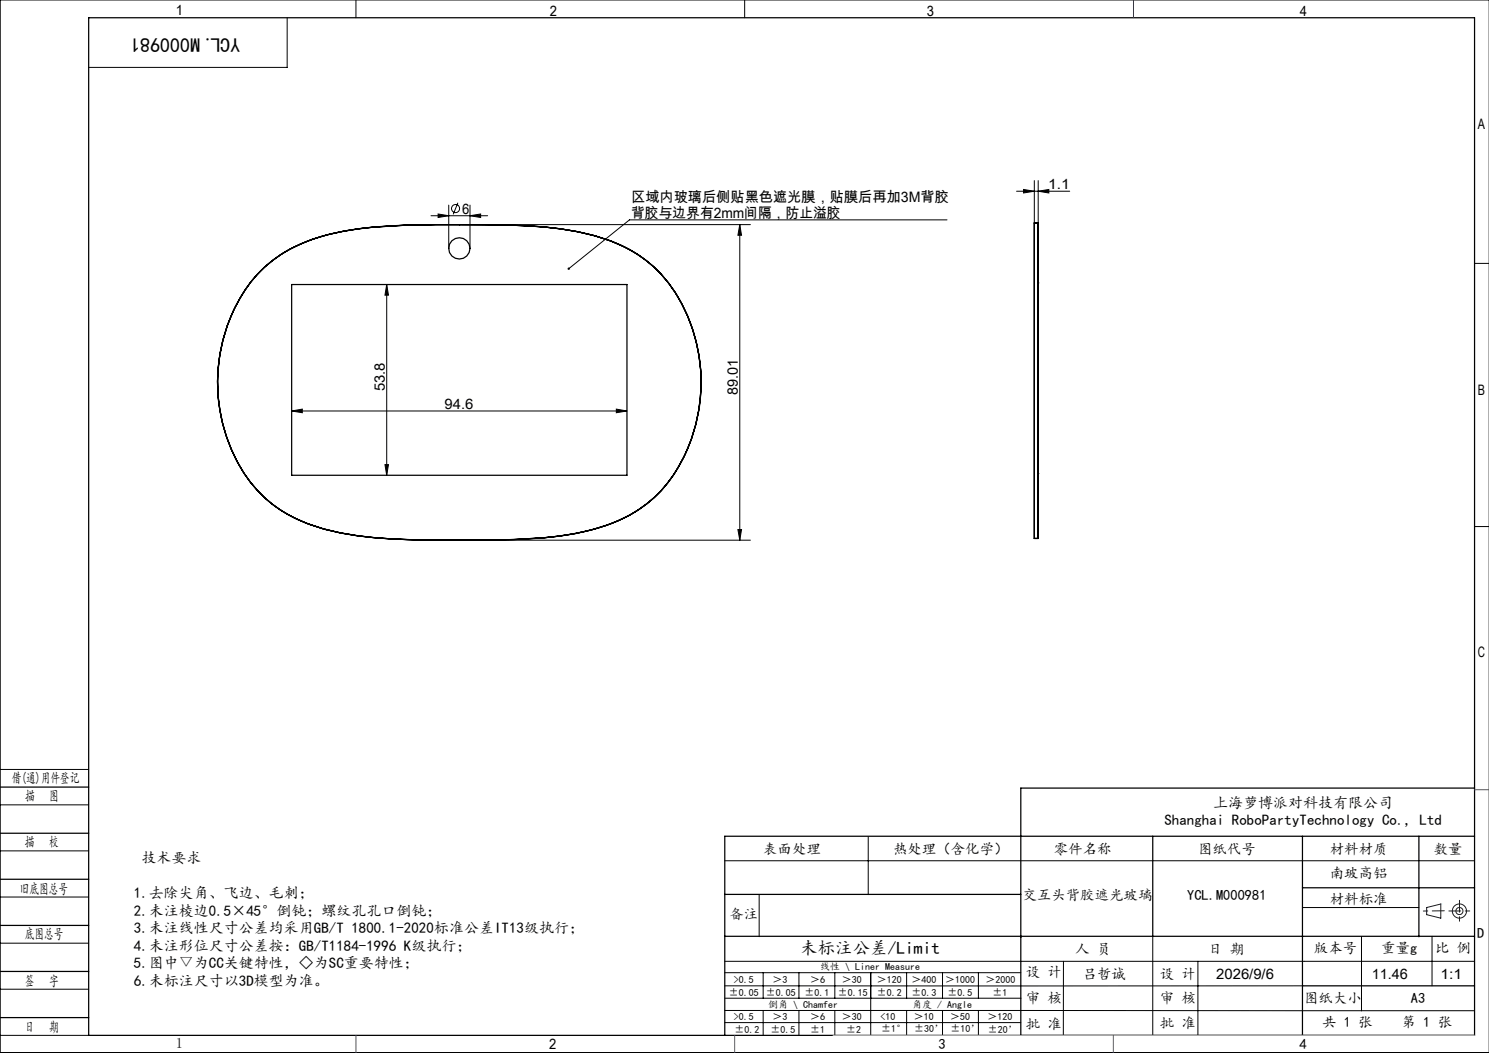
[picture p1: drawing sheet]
<svg xmlns="http://www.w3.org/2000/svg" width="420mm" height="297mm" viewBox="0 0 420 297" stroke-linecap="round" stroke-linejoin="round" font-family="sans-serif">
<g fill="none" stroke="#000" stroke-width=".28">
<path d="M100.4 0v5M210 0v5M420 0h-419.9v297h419.9M81 5v14h-56M126.6 57.9v12.2M129.2 57.2l-1.4 3.3M132.6 57.9v12.2M286.7 53.9h15M288.7 53.4l3 .5-3 .5zM291.7 50.9v12M292.8 53.9l3-.5v1zM292.8 50.9v12"/>
<path d="M121.6 60.9h15.9M123.6 60.4l3 .5-3 .4zM129.6 63.4h82.1M132.6 60.9l3-.5v.9zM208.7 63.4v89M208.7 63.4l.5 3h-1.1zM267.1 62h-89.5l-17.2 13.8M415.9 74.3h4.1M109.1 80.3l.5 3h-1zM109.1 80.3v53.8M82.3 115.9l3-.5v1zM82.3 115.9h94.5"/>
<path d="M173.8 115.4l3 .5-3 .5zM108.6 131.1h1l-.5 3zM129.6 152.4h82.1M208.1 149.4h1.1l-.5 3zM415.9 148.5h4.1M0 217h25M0 227h25M0 240h25M244.9 236v16.3M0 253h25M204.4 242.8h211.5M214.1 252.4v11.8"/>
<path d="M367.4 256h32.8M0 266h25M0 279h25M204.4 271.1h211.5M204.4 278.1h163M204.4 274.4h83.5M215.3 274.4v7.1M225.4 274.4v7.1M235.5 274.4v7.1M245.6 274.4v17.6M255.7 274.4v7.1M265.9 274.4v7.1"/>
<path d="M276 274.4v7.1M300 271.1l-.1 21M325.2 264.1v27.9M337.9 271.1v20.9M384 264.2v20.9M403.9 264.1v14M0 292h25M204.4 285l211.5 .1M204.4 288.4h83.5M204.5 281.5h83.5M215.3 285v7M225.4 285v7"/>
<path d="M235.5 285v7M255.7 285v7M265.9 285v7M276 285v7M287.9 292h128"/>
<circle cx="128.5" cy="58.8" r="1.15"/>
</g>
<g fill="none" stroke="#191924" stroke-width=".28">
<path d="M402.4 256l4-1v4l-4-1z"/>
<circle cx="411.7" cy="257" r="1"/>
<circle cx="411.7" cy="257" r="2"/>
</g>
<g fill="none" stroke="#000" stroke-width=".35">
<path d="M25 5h390.9v287h-390.9zM129.6 63.4a189.7 189.7 0 0 0-32.9 1.9 43.8 43.8 0 0 0-22.1 10.1 44.7 44.7 0 0 0-13.3 32.2 45.4 45.4 0 0 0 13.2 32.7 41.4 41.4 0 0 0 21.2 9.9 124 124 0 0 0 23.9 2.1l10 .1M129.6 63.4a170.7 170.7 0 0 1 33.6 2 42.8 42.8 0 0 1 21.3 9.9 45.9 45.9 0 0 1 12.5 40.8 42 42 0 0 1-14.6 26 44.8 44.8 0 0 1-19.9 8.4 190.1 190.1 0 0 1-32.9 1.9M129.6 63.4h2.2a188.9 188.9 0 0 1 30.5 1.8 41.8 41.8 0 0 1 24.1 12 47.1 47.1 0 0 1 6.9 51 36.9 36.9 0 0 1-24.6 20.7 115 115 0 0 1-30.2 3.4l-8.9 .1M129.6 63.4a198.7 198.7 0 0 0-31.4 1.6 43.2 43.2 0 0 0-24.7 11.4 46.6 46.6 0 0 0-9.9 45.8 38.3 38.3 0 0 0 28.4 27.2 128.7 128.7 0 0 0 30.4 2.9l7.2 .1M291.7 62.9h1.1M291.7 62.9v89M292.7 66.6v3zM292.7 69.6v3zM292.7 62.9v89zM292.7 79.8v53.8M292.8 62.9v89"/>
<path d="M82.3 80.3h94.5v53.8h-94.5zM291.7 151.9h1.1M0 222h25M0 235h25M325.2 235.9v28.2M367.4 235.9v56.1M400.2 235.9v28.3M415.9 235.9h-211.5v56.1M415.9 222.3h-128v69.7M0 248h25M204.4 252.3h83.5M367.4 250.4h48.5"/>
<path d="M0 261h25M0 274h25M204.4 264.1h211.5M367.4 278.1h48.5M0 287h25"/>
<circle cx="129.6" cy="70.1" r="3"/>
</g>
<path d="M407.4 256.9l-5.9 .1M408.7 256.9h6M411.7 253.9v6" fill="none" stroke="#191924" stroke-width=".28" stroke-dasharray="6.3 1.3 1.3 1.3" stroke-dashoffset="3"/>
<path d="M235 292h180.9" fill="none" stroke="#c0c0c0" stroke-width=".28"/>
<path d="M319.7 0v5M415.9 222.7h4.1M100.4 292v5M207.2 292v5M314 292v5" fill="none" stroke="#00f" stroke-width=".28"/>
<path d="M406.4 255h.1" fill="none" stroke="#0ff" stroke-width=".28"/>
<g fill="#000">
<path d="M160.2 75.5a.34 .34 0 0 1 .5 .1 .34 .34 0 0 1-.1 .4 .34 .34 0 0 1-.4 0l.2-.2-.2 .2z"/>
<path d="M288.7 53.4l3 .5-3 .5zM292.8 53.9l3-.5v1zM82.3 115.9l3-.5v1zM173.8 115.4l3 .5-3 .5zM123.6 60.4l3 .5-3 .4zM132.6 60.9l3-.5v.9z"/>
<path d="M208.7 63.4l.5 3h-1.1zM208.1 149.4h1.1l-.5 3z"/>
<path d="M292.6 79.8a.17 .17 0 0 1 .3 0 .17 .17 0 0 1-.3 0zM292.6 133.6a.17 .17 0 0 1 .3 0 .17 .17 0 0 1-.3 0z"/>
<path d="M109.1 80.3l.5 3h-1zM108.6 131.1h1l-.5 3z"/>
<path d="M129.4 152.4a.2 .2 0 0 1 .4 0 .2 .2 0 0 1-.4 0zM129.4 63.4a.2 .2 0 0 1 .4 0 .2 .2 0 0 1-.4 0z"/>
</g>
<text font-size="5.6" x="67.7" y="10.6" transform="rotate(-180 67.7 10.6)">YCL.M000981</text>
<text font-size="4.9" x="225.7" y="269">未标注公差/Limit</text>
<g font-size="4.2">
<text x="342.2" y="227.9">上海萝博派对科技有限公司</text>
<text x="328.5" y="232.8">Shanghai RoboPartyTechnology Co., Ltd</text>
<text x="39.9" y="243.5">技术要求</text>
<text x="37.8" y="253.4">1.去除尖角、飞边、毛刺；</text>
<text x="37.8" y="258.3">2.未注棱边0.5×45°倒钝；螺纹孔孔口倒钝；</text>
<text x="37.8" y="263.2">3.未注线性尺寸公差均采用GB/T 1800.1-2020标准公差IT13级执行；</text>
<text x="37.8" y="268.2">4.未注形位尺寸公差按：GB/T1184-1996 K级执行；</text>
<text x="37.8" y="273.1">5.图中▽为CC关键特性，◇为SC重要特性；</text>
<text x="37.8" y="278">6.未标注尺寸以3D模型为准。</text>
</g>
<g font-size="4.1">
<text x="49.6" y="4.3">1</text>
<text x="155.1" y="4.6">2</text>
<text x="261.4" y="4.6">3</text>
<text x="366.6" y="4.6">4</text>
<text x="416.9" y="36.3">A</text>
<text x="295.6" y="53.3">1.1</text>
<text x="178" y="56.9">区域内玻璃后侧贴黑色遮光膜，贴膜后再加3M背胶</text>
<text x="130.4" y="60.3">6</text>
<text x="178" y="61.4">背胶与边界有2mm间隔，防止溢胶</text>
<text x="108.5" y="110.4" transform="rotate(-90 108.5 110.4)">53.8</text>
<text x="208.1" y="111.4" transform="rotate(-90 208.1 111.4)">89.01</text>
<text x="416.9" y="111.3">B</text>
<text x="125.4" y="115.3">94.6</text>
<text x="416.9" y="185.3">C</text>
<text x="3.3" y="220.9">借(通)用件登记</text>
<text x="7.1" y="226">描</text>
<text x="13.9" y="226">图</text>
<text x="7" y="238.9">描</text>
<text x="13.8" y="238.9">校</text>
<text x="215.3" y="240.8">表面处理</text>
<text x="251.9" y="240.8">热处理（含化学）</text>
<text x="297.3" y="240.8">零件名称</text>
<text x="337.9" y="240.8">图纸代号</text>
<text x="375.1" y="240.8">材料材质</text>
<text x="404.4" y="240.8">数量</text>
<text x="375.1" y="247.7">南玻高铝</text>
<text x="5.6" y="252">旧底图总号</text>
<text x="288.4" y="253.7">交互头背胶遮光玻璃</text>
<text x="334.9" y="253.7">YCL.M000981</text>
<text x="375.1" y="254.9">材料标准</text>
<text x="205.7" y="259.3">备注</text>
<text x="7" y="265">底图总号</text>
<text x="303.3" y="269">人 员</text>
<text x="340.8" y="269">日 期</text>
<text x="370.6" y="268.7">版本号</text>
<text x="389.6" y="268.7">重量g</text>
<text x="404.8" y="268.7">比 例</text>
<text x="416.7" y="264.6">D</text>
<text x="289.3" y="275.5">设 计</text>
<text x="7" y="278">签</text>
<text x="13.8" y="278">字</text>
<text x="305.4" y="276">吕哲诚</text>
<text x="327.2" y="276">设 计</text>
<text x="343.1" y="276">2026/9/6</text>
<text x="386.9" y="276">11.46</text>
<text x="406.3" y="276">1:1</text>
<text x="289.3" y="283">审 核</text>
<text x="327.2" y="282.9">审 核</text>
<text x="367.8" y="282.9">图纸大小</text>
<text x="397.9" y="283">A3</text>
<text x="7" y="291">日</text>
<text x="13.8" y="291">期</text>
<text x="289.3" y="290.1">批 准</text>
<text x="327.2" y="290">批 准</text>
<text x="373" y="289.8">共 1 张</text>
<text x="395.4" y="289.8">第 1 张</text>
<text x="49.6" y="295.6">1</text>
<text x="154.9" y="296">2</text>
<text x="264.7" y="296">3</text>
<text x="366.6" y="296">4</text>
</g>
<g font-size="2.8">
<text x="231.3" y="273.6">线性 \ Liner Measure</text>
<text x="205.6" y="280.8">±0.05</text>
<text x="207" y="277.2">&gt;0.5</text>
<text x="216" y="280.8">±0.05</text>
<text x="217.9" y="277.2">＞3</text>
<text x="227" y="280.8">±0.1</text>
<text x="228.5" y="277.2">＞6</text>
<text x="236.3" y="280.8">±0.15</text>
<text x="237.5" y="277.2">＞30</text>
<text x="247.4" y="277.2">＞120</text>
<text x="247.4" y="280.8">±0.2</text>
<text x="257.1" y="277.2">＞400</text>
<text x="257.1" y="280.8">±0.3</text>
<text x="266.6" y="277.2">＞1000</text>
<text x="267.3" y="280.8">±0.5</text>
<text x="278" y="277.2">＞2000</text>
<text x="279.9" y="280.8">±1</text>
<text x="207" y="287.8">&gt;0.5</text>
<text x="216.6" y="284.3">倒角 \ Chamfer</text>
<text x="217.9" y="287.8">＞3</text>
<text x="228.5" y="287.8">＞6</text>
<text x="237.5" y="287.8">＞30</text>
<text x="248.4" y="287.8">&lt;10</text>
<text x="257.3" y="284.3">角度 / Angle</text>
<text x="257.8" y="287.8">＞10</text>
<text x="268" y="287.8">＞50</text>
<text x="278.5" y="287.8">＞120</text>
<text x="207.1" y="291.3">±0.2</text>
<text x="217.3" y="291.3">±0.5</text>
<text x="228.5" y="291.3">±1</text>
<text x="238.7" y="291.3">±2</text>
<text x="248.6" y="291.1">±1°</text>
<text x="257.8" y="291.1">±30’</text>
<text x="268.1" y="291.1">±10’</text>
<text x="278.6" y="291.2">±20’</text>
</g>
</svg>
